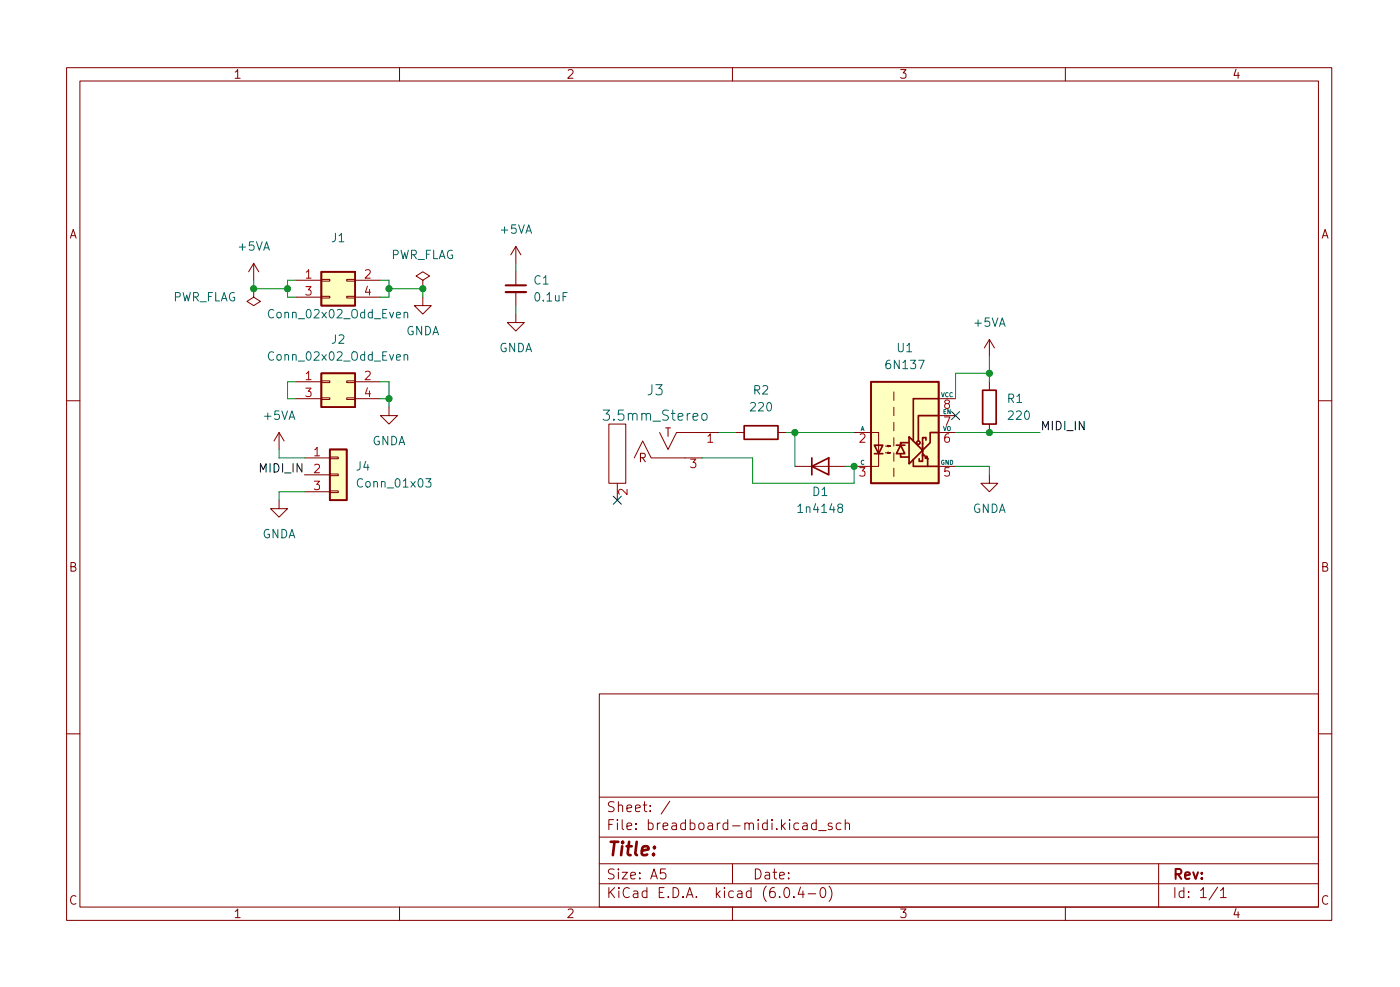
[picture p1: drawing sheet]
<svg xmlns="http://www.w3.org/2000/svg" width="210mm" height="148mm" viewBox="0 0 210 148" stroke-linecap="round" stroke-linejoin="round" font-family="sans-serif">
<g fill="none" stroke="#840000" stroke-width=".15">
<path d="M10 10.2h190v128h-190zM12 12.2h186v124h-186zM60 10.2v2M110 10.2v2M160 10.2v2M38.1 39.5l-.8 1.3M38.1 39.5v2.6M38.1 39.5l.8 1.3M77.5 37v2.5M77.5 37l-.8 1.3M77.5 37l.7 1.3M38.1 43.3v1.3l1 .6-1 .7-1-.7 1-.6"/>
<path d="M38.1 43.3h.1M44.4 57.3h3.9M44.4 59.9h3.9M44.4 42.1h3.9M44.4 44.6h3.9M48.3 59.7h1.2v.3h-1.2zM48.3 57.2h1.2v.2h-1.2zM48.3 44.5h1.2v.2h-1.2zM48.3 41.9h1.2v.3h-1.2zM52.1 59.7h1.2v.3h-1.2zM52.1 57.2h1.2v.2h-1.2zM52.1 44.5h1.2v.2h-1.2z"/>
<path d="M52.1 41.9h1.2v.3h-1.2zM53.3 57.3h3.8M53.3 59.9h3.8M53.3 42.1h3.8M53.3 44.6h3.8M63.5 44.6v1.3h1.3l-1.3 1.3-1.3-1.3h1.3M63.5 42.1l1-.7-1-.6-1 .6 1 .7v1.2M63.5 43.3h.1M77.5 47.2v1.2h1.2l-1.2 1.3-1.3-1.3h1.3M77.5 40.8v2M77.5 43.8v2.1M134.2 58.8v1.3"/>
<path d="M141 59.9h2.5M148.6 51l-.8 1.2M148.6 51v2.5M148.6 57.3v1.3M148.6 51l.8 1.2M10 60.2h2M41.9 75.1v1.3h1.3l-1.3 1.2-1.3-1.2h1.3M41.9 64.9l-.8 1.3M41.9 64.9v2.6M41.9 64.9l.8 1.3M45.7 68.7h3.8M45.7 71.3h3.8"/>
<path d="M45.7 73.8h3.8M49.5 73.7h1.3v.2h-1.3zM49.5 71.2h1.3v.2h-1.3zM49.5 68.6h1.3v.3h-1.3zM58.4 61.1v1.3h1.3l-1.3 1.3-1.3-1.3h1.3M91.4 63.7h2.6v8.9h-2.6zM92.7 72.6v2.5M95.2 68.7l1.3-2.5 1.3 2.5h7.6M99.1 64.9l1.2 2.6 1.3-2.6h6.3M110.5 64.9h1.3M116.8 64.9h1.3M119.4 70h7.6"/>
<path d="M128.3 64.9h3.7v5.1h-3.7M133 68h.7l-.4 .1v-.2l.4 .1M133 67h.7l-.4 .1v-.3l.4 .2M134.2 61.1v1.3M134.2 63.4v1.3M134.2 65.7v1.3M134.2 68v1.2M134.2 70.3v1.2M141 64.9h2.5M141 70h2.5M141 62.4h2.5M148.6 71.3v1.3h1.3l-1.3 1.2-1.3-1.2h1.3"/>
<path d="M148.6 63.7v1.2M198 60.2h2M10 110.2h2M90 104.2h108v32h-108zM90 119.7h108M198 110.2h2M60 136.2v2M90 132.7h108M90 129.7h108M90 125.7h108M99.9 130.4h-.7v.8l.2-.2 .5 .1 .1 .2-.1 .5-.2 .1h-.3l-.2-.1M100.6 120.3l-1.3 1.9"/>
<path d="M110 136.2v2M110 129.7v3M117.9 133.3l.3-.1a.94 .94 0 0 1 0 1.5h-.1a1 1 0 0 1-.2-1.4zM119.2 134.6v.1M120.2 133.2l-.3 1h.9M120.6 123.6h.6v.9M120.6 133.7v1M121.2 123.9l-.5 .1a.29 .29 0 0 0-.2 .3 .29 .29 0 0 0 .2 .2h.5M121.4 134.2h1.1M122.6 123.6l-.4-.1-.3 .3v.5l.1 .2h.6M122.6 123v1.5M122.9 124.7h1.2"/>
<path d="M123.4 133.3l.3-.1a.94 .94 0 0 1 0 1.5h-.2a1 1 0 0 1-.1-1.4zM124.5 133a1.72 1.72 0 0 1 0 2.3M124.9 123.6l-.3-.1-.2 .3v.2l.5 .1v.4h-.5M126.3 123.6l-.4-.1-.3 .3v.5l.1 .2h.6M126.9 123.7a.37 .37 0 0 1 .7 .1v.7M126.9 123v1.5M160 136.2v2M174 129.7v6.5M182.9 133.2l-1.3 1.9M183.3 133.7l.4-.5v1.5M183.3 134.7h.9"/>
</g>
<g fill="#ffffc2" stroke="#ffffc2" stroke-width=".15">
<path d="M48.3 56h5v5.1h-5z"/>
<path d="M48.3 40.8h5v5.1h-5z"/>
<path d="M49.5 67.5h2.6v7.6h-2.6z"/>
<path d="M130.8 57.3h10.2v15.3h-10.2z"/>
</g>
<g fill="none" stroke="#840000" stroke-width=".25">
<path d="M48.3 56h5v5.1h-5zM48.3 40.8h5v5.1h-5zM130.8 57.3h10.2v15.3h-10.2zM141 59.9h-3.8v6.3M147.6 58.6h2v5.1h-2zM49.5 67.5h2.6v7.6h-2.6zM111.8 63.9h5v2h-5zM121.9 70l2.6-1.3v2.6zM121.9 68.7v2.6M131.3 66.8h1.3l-.6 1.3zM131.3 68.1h1.3M134.6 66.8h1.3"/>
<path d="M135.3 68.2v.4h1.2M135.3 66.8l.6 1.3h-1.3zM136.4 66.5h-1.1v.3M136.5 65.6l2.1 2-2.1 2zM137.2 69v1h3.8M138.6 68.2v1h-.6v-.3M138.6 68.1l.7 .8-.1-.4-.3 .2 .4 .2v1.1M138.6 66.6v1.9M139.1 66.1v-.4h-.5v1M141 62.4h-3.1v3.8M141 64.9h-1.3v1.6l-1 1"/>
<circle cx="137.9" cy="66.5" r=".25"/>
</g>
<path d="M60.7 53.3l.2-.1 .3 .1v.8M60.7 47l.2-.1h.3v.8M60.7 46.9v.8M60.7 53.2v.9M63.9 71.9h.8l-.4 .4 .4 .2v.5l-.2 .1h-.4l-.2-.1M105.5 62.2a.41 .41 0 0 1 .4-.1 .41 .41 0 0 1 .3 .3v.4a.41 .41 0 0 1-.4 .3 .41 .41 0 0 1-.4-.3z" fill="none" stroke="#006464" stroke-width=".15"/>
<path d="M75.9 43.8h3.1" fill="none" stroke="#840000" stroke-width=".33"/>
<path d="M75.9 42.8h3.1" fill="none" stroke="#840000" stroke-width=".3"/>
<g fill="none" stroke="#009600" stroke-width=".15">
<path d="M77.5 39.5v1.3M38.1 42.1v1.2h5.1M44.4 57.3h-1.2v2.6h1.2M44.4 42.1h-1.2v2.5h1.2M57.1 59.9h1.3M57.1 42.1h1.3v2.5h-1.3M57.1 57.3h1.3v3.8M58.4 43.3h5.1v1.3M77.5 45.9v1.3M148.6 56h-5.1v3.9M148.6 53.5v3.8M41.9 67.5v1.2h3.8"/>
<path d="M45.7 73.8h-3.8v1.3M105.4 68.7h7.6v3.9h15.3v-2.6h-1.3M107.9 64.9h2.6M118.1 64.9h10.2M119.4 64.9v5.1M143.5 70h5.1v1.3M143.5 64.9h12.7"/>
</g>
<path d="M92.1 74.5l1.2 1.2M93.3 74.5l-1.2 1.2M142.9 61.8l1.2 1.2M144.1 61.8l-1.2 1.2" fill="none" stroke="#000084" stroke-width=".15"/>
<g fill="#009600" stroke="#009600" stroke-width=".15">
<circle cx="148.6" cy="64.9" r=".46"/>
<circle cx="148.6" cy="56" r=".46"/>
<circle cx="119.4" cy="64.9" r=".46"/>
<circle cx="128.3" cy="70" r=".46"/>
<circle cx="63.5" cy="43.3" r=".46"/>
<circle cx="58.4" cy="59.9" r=".46"/>
<circle cx="43.2" cy="43.3" r=".46"/>
<circle cx="58.4" cy="43.3" r=".46"/>
<circle cx="38.1" cy="43.3" r=".46"/>
</g>
<text font-size="2.8" fill="#840000" x="91" y="128.5">Title:</text>
<g font-size="2.1" fill="#006464">
<text x="97.2" y="59.3">J3</text>
<text x="91.2" y="63.2">3.5mm_Stereo</text>
</g>
<g font-size="2.1" fill="#840000">
<text x="91" y="124.6">File: breadboard-midi.kicad_sch</text>
<text x="91" y="121.9">Sheet: /</text>
<text x="91" y="134.8">KiCad E.D.A. kicad (6.0.4-0)</text>
<text x="91" y="132">Size: A5</text>
<text x="113" y="132">Date:</text>
<text x="176" y="132">Rev:</text>
<text x="176" y="134.8">Id: 1/1</text>
</g>
<g font-size="1.8" fill="#840000">
<text x="35" y="11.8">1</text>
<text x="85" y="11.8">2</text>
<text x="135" y="11.8">3</text>
<text x="185" y="11.8">4</text>
<text x="10.3" y="35.8">A</text>
<text x="198.4" y="35.8">A</text>
<text x="99.8" y="65.6">T</text>
<text x="95.9" y="69.4">R</text>
<text x="10.3" y="85.8">B</text>
<text x="198.4" y="85.8">B</text>
<text x="10.3" y="135.8">C</text>
<text x="35" y="137.8">1</text>
<text x="85" y="137.8">2</text>
<text x="135" y="137.8">3</text>
<text x="185" y="137.8">4</text>
<text x="198.4" y="135.8">C</text>
</g>
<g font-size="1.8" fill="#006464">
<text x="75.2" y="35.1">+5VA</text>
<text x="35.9" y="37.6">+5VA</text>
<text x="49.8" y="36.4">J1</text>
<text x="58.5" y="38.9">PWR_FLAG</text>
<text x="25.8" y="45.2">PWR_FLAG</text>
<text x="40.7" y="47.8">Conn_02x02_Odd_Even</text>
<text x="80.2" y="42.7">C1</text>
<text x="80.4" y="45.3">0.1uF</text>
<text x="49.8" y="51.6">J2</text>
<text x="60.9" y="50.3">GNDA</text>
<text x="74.9" y="52.9">GNDA</text>
<text x="134.8" y="52.9">U1</text>
<text x="146.4" y="49.1">+5VA</text>
<text x="40.7" y="54.1">Conn_02x02_Odd_Even</text>
<text x="113.2" y="59.2">R2</text>
<text x="133.3" y="55.4">6N137</text>
<text x="39.7" y="63">+5VA</text>
<text x="112.8" y="61.8">220</text>
<text x="151.3" y="60.5">R1</text>
<text x="151.5" y="63">220</text>
<text x="53.5" y="70.6">J4</text>
<text x="55.8" y="66.8">GNDA</text>
<text x="54" y="73.2">Conn_01x03</text>
<text x="120.2" y="77">1n4148</text>
<text x="122.1" y="74.5">D1</text>
<text x="146" y="77">GNDA</text>
<text x="39.3" y="80.8">GNDA</text>
</g>
<g font-size="1.8" fill="#a90000">
<text x="45.9" y="41.8">1</text>
<text x="54.8" y="41.8">2</text>
<text x="45.9" y="44.4">3</text>
<text x="54.8" y="44.4">4</text>
<text x="45.9" y="57.1">1</text>
<text x="45.9" y="59.6">3</text>
<text x="54.8" y="57.1">2</text>
<text x="54.8" y="59.6">4</text>
<text x="141.7" y="63.9">7</text>
<text x="141.7" y="61.4">8</text>
<text x="47.1" y="68.5">1</text>
<text x="47.1" y="71">2</text>
<text x="103.6" y="70.3">3</text>
<text x="106.2" y="66.5">1</text>
<text x="129" y="66.5">2</text>
<text x="129" y="71.5">3</text>
<text x="141.7" y="71.5">5</text>
<text x="141.7" y="66.5">6</text>
<text x="47.1" y="73.6">3</text>
<text x="94.2" y="74.3" transform="rotate(-90 94.2 74.3)">2</text>
</g>
<g font-size="1.8" fill="#0f0f0f">
<text x="156.2" y="64.6">MIDI_IN</text>
<text x="39.2" y="70.9">MIDI_IN</text>
</g>
<g font-size=".9" fill="#006464">
<text x="141.3" y="59.6">VCC</text>
<text x="129.2" y="64.7">A</text>
<text x="141.6" y="64.7">VO</text>
<text x="141.6" y="62.1">EN</text>
<text x="129.2" y="69.8">C</text>
<text x="141.3" y="69.8">GND</text>
</g>
</svg>
